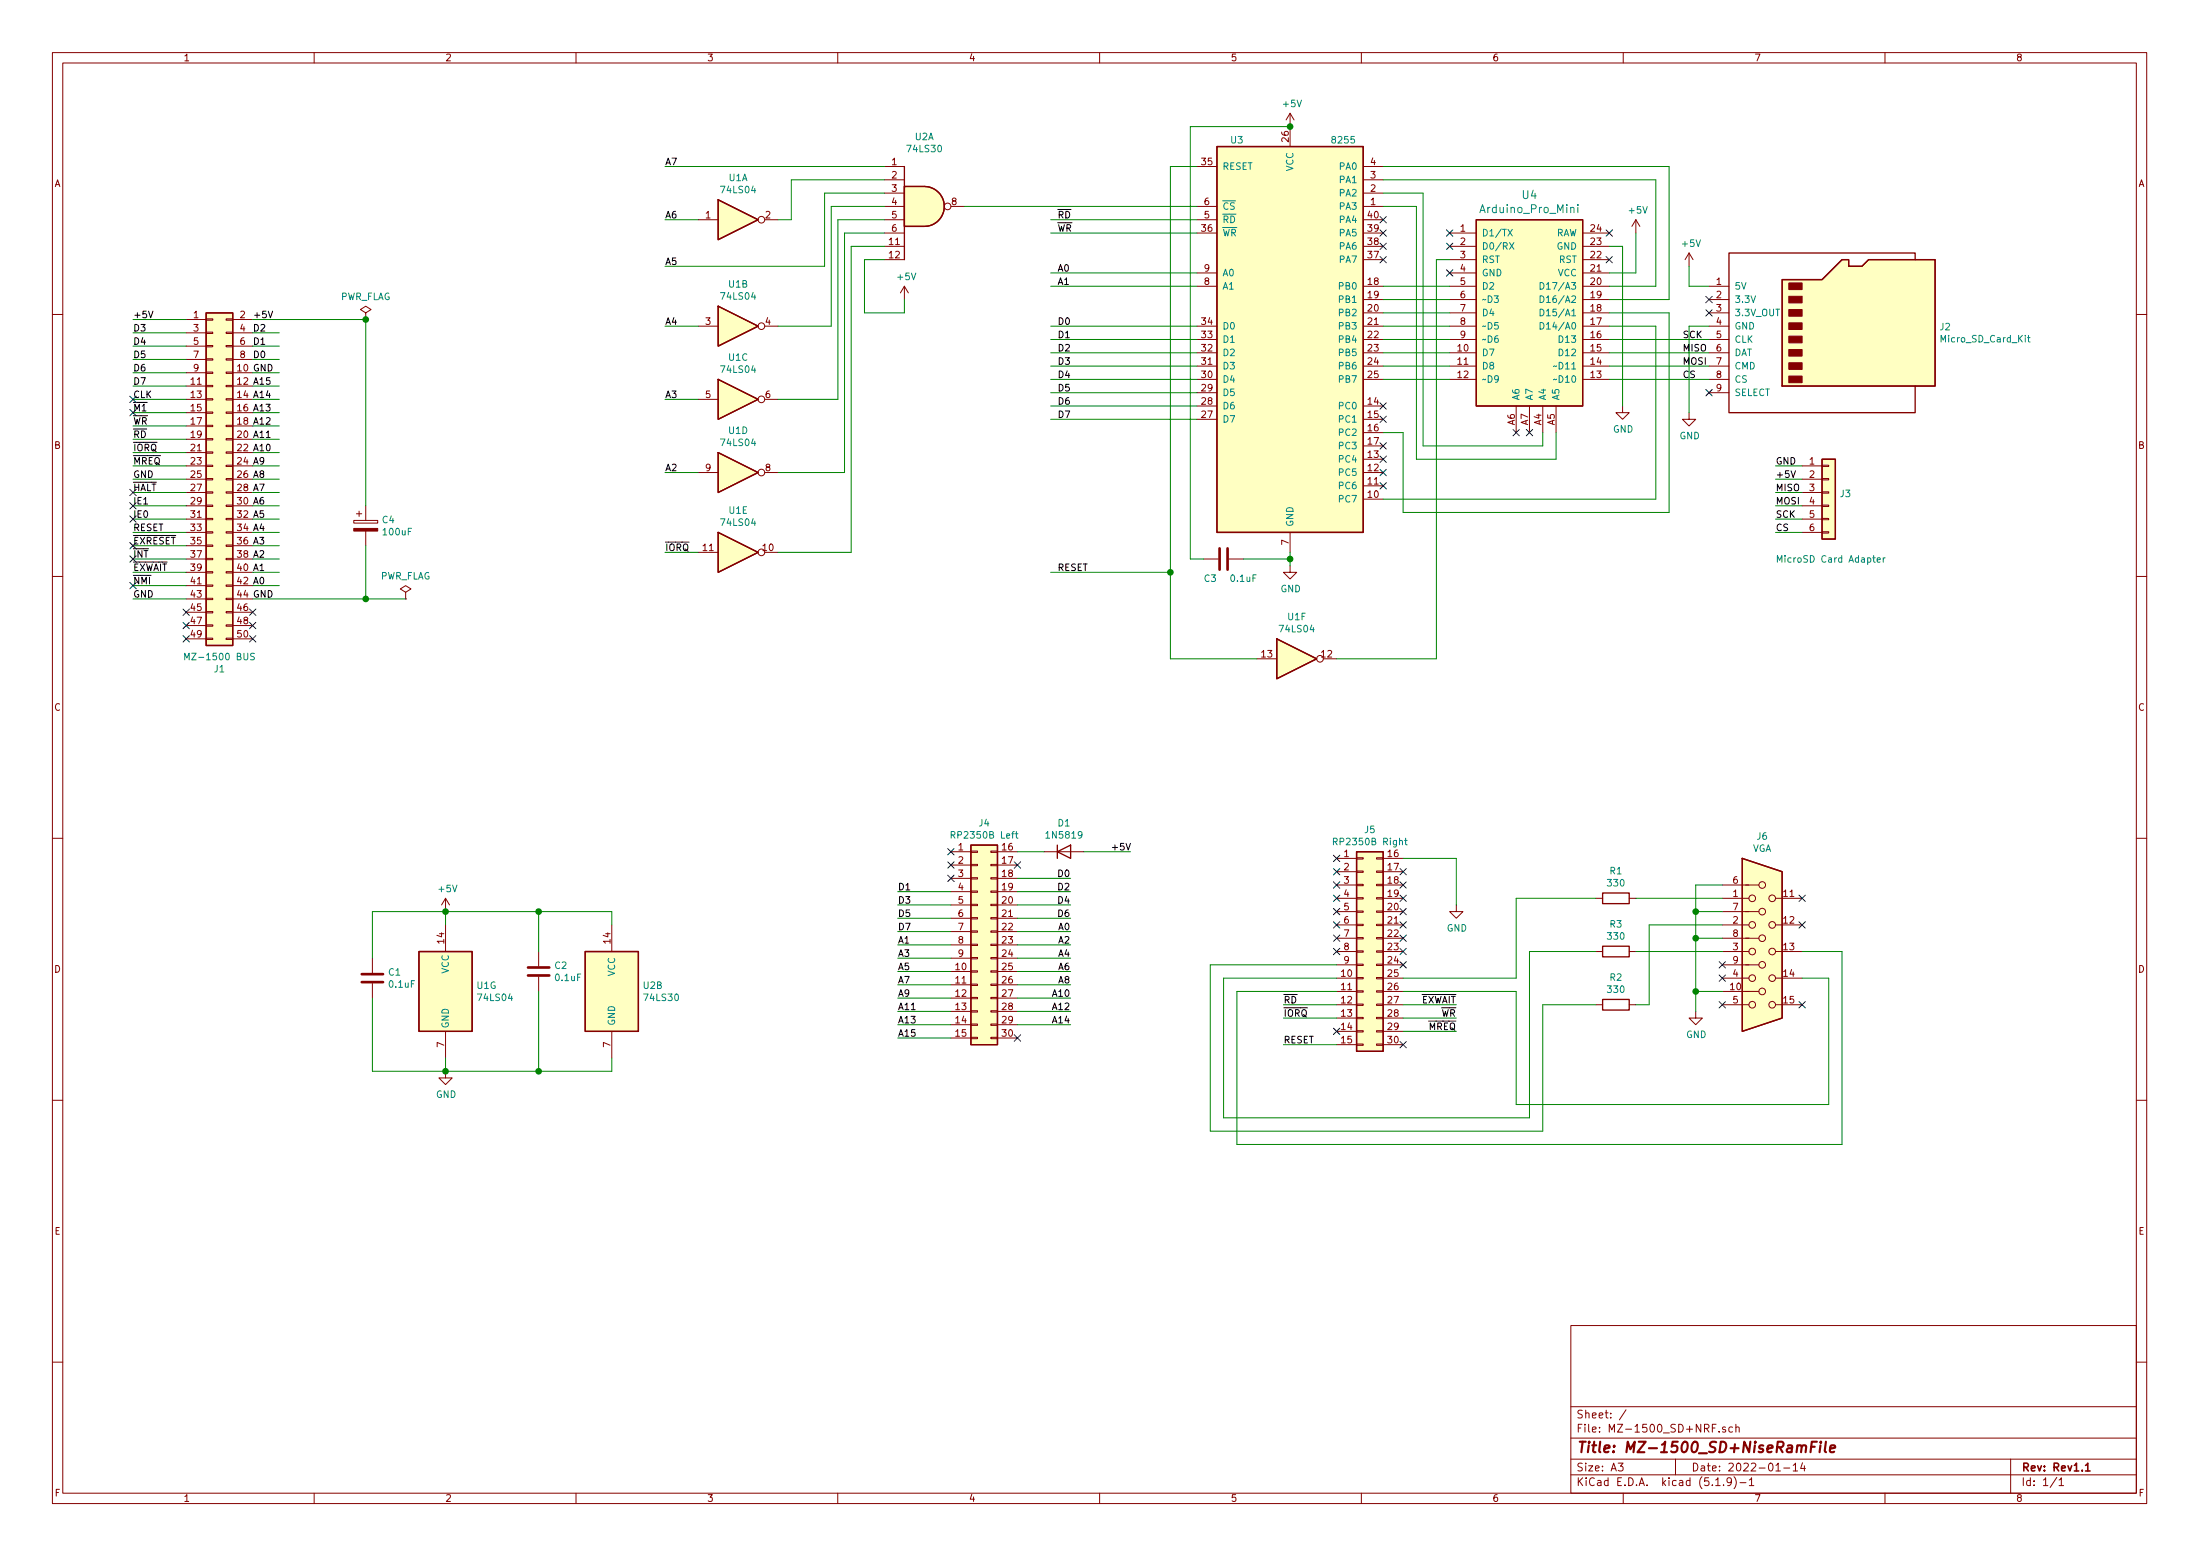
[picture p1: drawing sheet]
EESchema Schematic File Version 4
EELAYER 30 0
EELAYER END
$Descr A3 16535 11693
encoding utf-8
Sheet 1 1
Title "MZ-1500_SD+NiseRamFile"
Date "2022-01-14"
Rev "Rev1.1"
Comp ""
Comment1 ""
Comment2 ""
Comment3 ""
Comment4 ""
$EndDescr
Text Label 1000 4300 0    50   ~ 0
~EXWAIT
Text Label 1000 3100 0    50   ~ 0
~M1
Text Label 1000 3400 0    50   ~ 0
~IORQ
Text Label 1000 3200 0    50   ~ 0
~WR
Text Label 1000 4000 0    50   ~ 0
RESET
Text Label 1900 3500 0    50   ~ 0
A9
Text Label 1900 3300 0    50   ~ 0
A11
Text Label 1900 3700 0    50   ~ 0
A7
Text Label 1900 3200 0    50   ~ 0
A12
Text Label 1900 3000 0    50   ~ 0
A14
Text Label 1900 4300 0    50   ~ 0
A1
Text Label 1900 4100 0    50   ~ 0
A3
Text Label 1900 3900 0    50   ~ 0
A5
Text Label 1900 2600 0    50   ~ 0
D1
Text Label 1000 2500 0    50   ~ 0
D3
Text Label 1000 2700 0    50   ~ 0
D5
Text Label 1000 2900 0    50   ~ 0
D7
Text Label 1900 4500 0    50   ~ 0
GND
Text Label 1000 3500 0    50   ~ 0
~MREQ
Text Label 1900 3400 0    50   ~ 0
A10
Text Label 1900 3800 0    50   ~ 0
A6
Text Label 1900 3600 0    50   ~ 0
A8
Text Label 1900 3100 0    50   ~ 0
A13
Text Label 1900 4400 0    50   ~ 0
A0
Text Label 1900 4200 0    50   ~ 0
A2
Text Label 1900 4000 0    50   ~ 0
A4
Text Label 1900 2700 0    50   ~ 0
D0
Text Label 1900 2500 0    50   ~ 0
D2
Wire Wire Line
	1900 3500 2100 3500
Wire Wire Line
	1000 4000 1400 4000
Wire Wire Line
	1000 3200 1400 3200
Wire Wire Line
	1000 3400 1400 3400
Wire Wire Line
	1000 3100 1400 3100
Wire Wire Line
	1000 4300 1400 4300
Wire Wire Line
	1000 3700 1400 3700
Wire Wire Line
	1900 3200 2100 3200
Wire Wire Line
	1900 3000 2100 3000
Wire Wire Line
	1900 4300 2100 4300
Wire Wire Line
	1900 4100 2100 4100
Wire Wire Line
	1900 3900 2100 3900
Wire Wire Line
	1900 2600 2100 2600
Wire Wire Line
	1000 2500 1400 2500
Wire Wire Line
	1000 2700 1400 2700
Wire Wire Line
	1900 2500 2100 2500
Wire Wire Line
	1000 2900 1400 2900
Wire Wire Line
	1900 2700 2100 2700
Wire Wire Line
	1900 4200 2100 4200
Wire Wire Line
	1900 4000 2100 4000
Wire Wire Line
	1900 3400 2100 3400
Wire Wire Line
	1900 3800 2100 3800
Wire Wire Line
	1900 3600 2100 3600
Wire Wire Line
	1900 3100 2100 3100
Wire Wire Line
	1900 3700 2100 3700
Wire Wire Line
	1900 3300 2100 3300
Wire Wire Line
	1000 3500 1400 3500
Wire Wire Line
	2100 2800 1900 2800
Wire Wire Line
	1400 2400 1000 2400
Text Label 1900 2800 0    50   ~ 0
GND
Text Label 1000 2400 0    50   ~ 0
+5V
Text Label 1900 2400 0    50   ~ 0
+5V
Wire Wire Line
	1000 4200 1400 4200
Wire Wire Line
	1000 3300 1400 3300
Wire Wire Line
	1900 2900 2100 2900
Wire Wire Line
	1000 2600 1400 2600
Wire Wire Line
	1000 2800 1400 2800
Wire Wire Line
	1000 3000 1400 3000
Text Label 1000 4200 0    50   ~ 0
~INT
Text Label 1000 3300 0    50   ~ 0
~RD
Text Label 1900 2900 0    50   ~ 0
A15
Text Label 1000 2600 0    50   ~ 0
D4
Text Label 1000 2800 0    50   ~ 0
D6
Text Label 1000 3000 0    50   ~ 0
CLK
$Comp
L Connector_Generic:Conn_02x25_Odd_Even J1
U 1 1
P 1600 3600
F 0 "J1" H 1650 2175 50  0000 C CNN
F 1 "MZ-1500 BUS" H 1650 2266 50  0000 C CNN
F 2 "MZ-1500:BUS_50Pin" H 1600 3600 50  0001 C CNN
F 3 "~" H 1600 3600 50  0001 C CNN
	1    1600 3600
	1    0    0    -1  
$EndComp
Wire Wire Line
	8800 1250 9000 1250
$Comp
L Interface:8255 U?
U 1 1
P 9700 2550
AR Path="/636550FF/6690AC69" Ref="U?"  Part="1" 
AR Path="/6690AC69" Ref="U3"  Part="1" 
AR Path="/6687DD68/6690AC69" Ref="U?"  Part="1" 
F 0 "U3" H 9300 4050 50  0000 C CNN
F 1 "8255" H 10100 4050 50  0000 C CNN
F 2 "Package_DIP:DIP-40_W15.24mm_LongPads" H 9700 2850 50  0001 C CNN
F 3 "http://aturing.umcs.maine.edu/~meadow/courses/cos335/Intel8255A.pdf" H 9700 2850 50  0001 C CNN
	1    9700 2550
	1    0    0    -1  
$EndComp
Wire Wire Line
	7900 1750 9000 1750
Wire Wire Line
	7900 1650 9000 1650
$Comp
L Device:C C?
U 1 1
P 9200 4200
AR Path="/636550FF/6690AC71" Ref="C?"  Part="1" 
AR Path="/6690AC71" Ref="C3"  Part="1" 
AR Path="/6687DD68/6690AC71" Ref="C?"  Part="1" 
F 0 "C3" V 9050 4300 50  0000 C CNN
F 1 "0.1uF" V 9050 4050 50  0000 C CNN
F 2 "Capacitor_THT:C_Rect_L4.0mm_W2.5mm_P2.50mm" H 9238 4050 50  0001 C CNN
F 3 "~" H 9200 4200 50  0001 C CNN
	1    9200 4200
	0    -1   -1   0   
$EndComp
$Comp
L power:GND #PWR?
U 1 1
P 9700 4250
AR Path="/636550FF/6690AC77" Ref="#PWR?"  Part="1" 
AR Path="/6690AC77" Ref="#PWR06"  Part="1" 
AR Path="/6687DD68/6690AC77" Ref="#PWR?"  Part="1" 
F 0 "#PWR06" H 9700 4000 50  0001 C CNN
F 1 "GND" H 9705 4077 50  0000 C CNN
F 2 "" H 9700 4250 50  0001 C CNN
F 3 "" H 9700 4250 50  0001 C CNN
	1    9700 4250
	1    0    0    -1  
$EndComp
Wire Wire Line
	9350 4200 9700 4200
Wire Wire Line
	9700 4200 9700 4250
Wire Wire Line
	9700 4150 9700 4200
Connection ~ 9700 4200
Wire Wire Line
	9050 4200 8950 4200
Wire Wire Line
	8950 4200 8950 950 
Wire Wire Line
	8950 950  9700 950 
$Comp
L power:+5V #PWR?
U 1 1
P 9700 950
AR Path="/636550FF/6690AC84" Ref="#PWR?"  Part="1" 
AR Path="/6690AC84" Ref="#PWR05"  Part="1" 
AR Path="/6687DD68/6690AC84" Ref="#PWR?"  Part="1" 
F 0 "#PWR05" H 9700 800 50  0001 C CNN
F 1 "+5V" H 9715 1123 50  0000 C CNN
F 2 "" H 9700 950 50  0001 C CNN
F 3 "" H 9700 950 50  0001 C CNN
	1    9700 950 
	1    0    0    -1  
$EndComp
Connection ~ 9700 950 
Wire Wire Line
	10400 2850 10900 2850
Wire Wire Line
	10400 2750 10900 2750
Wire Wire Line
	10400 2350 10900 2350
Wire Wire Line
	10400 2250 10900 2250
Wire Wire Line
	10400 2150 10900 2150
Wire Wire Line
	10400 3750 12450 3750
Wire Wire Line
	12450 3750 12450 2450
Wire Wire Line
	12450 2450 12100 2450
Wire Wire Line
	10400 3250 10550 3250
Wire Wire Line
	10550 3250 10550 3850
Wire Wire Line
	10550 3850 12550 3850
Wire Wire Line
	12550 3850 12550 2350
Wire Wire Line
	12550 2350 12100 2350
Wire Wire Line
	10400 1250 12550 1250
Wire Wire Line
	12550 1250 12550 2250
Wire Wire Line
	12550 2250 12100 2250
Wire Wire Line
	10400 1350 12450 1350
Wire Wire Line
	12450 1350 12450 2150
Wire Wire Line
	12450 2150 12100 2150
Wire Wire Line
	10400 1450 10700 1450
Wire Wire Line
	10700 1450 10700 3350
Wire Wire Line
	10700 3350 11600 3350
Wire Wire Line
	11600 3350 11600 3250
Wire Wire Line
	10400 1550 10650 1550
Wire Wire Line
	10650 1550 10650 3450
Wire Wire Line
	10650 3450 11700 3450
Wire Wire Line
	11700 3450 11700 3250
$Comp
L power:GND #PWR?
U 1 1
P 12200 3050
AR Path="/636550FF/6690ACA6" Ref="#PWR?"  Part="1" 
AR Path="/6690ACA6" Ref="#PWR08"  Part="1" 
AR Path="/6687DD68/6690ACA6" Ref="#PWR?"  Part="1" 
F 0 "#PWR08" H 12200 2800 50  0001 C CNN
F 1 "GND" H 12205 2877 50  0000 C CNN
F 2 "" H 12200 3050 50  0001 C CNN
F 3 "" H 12200 3050 50  0001 C CNN
	1    12200 3050
	1    0    0    -1  
$EndComp
Wire Wire Line
	12100 1850 12200 1850
Wire Wire Line
	12200 1850 12200 3050
$Comp
L power:+5V #PWR?
U 1 1
P 12300 1750
AR Path="/636550FF/6690ACAE" Ref="#PWR?"  Part="1" 
AR Path="/6690ACAE" Ref="#PWR09"  Part="1" 
AR Path="/6687DD68/6690ACAE" Ref="#PWR?"  Part="1" 
F 0 "#PWR09" H 12300 1600 50  0001 C CNN
F 1 "+5V" H 12315 1923 50  0000 C CNN
F 2 "" H 12300 1750 50  0001 C CNN
F 3 "" H 12300 1750 50  0001 C CNN
	1    12300 1750
	1    0    0    -1  
$EndComp
NoConn ~ 10400 1650
NoConn ~ 10400 1750
NoConn ~ 10400 1850
NoConn ~ 10400 1950
NoConn ~ 10400 3050
NoConn ~ 10400 3150
NoConn ~ 10400 3350
NoConn ~ 10400 3450
NoConn ~ 10400 3550
NoConn ~ 10400 3650
Wire Wire Line
	12100 2550 12850 2550
Wire Wire Line
	12100 2650 12850 2650
Wire Wire Line
	12100 2750 12850 2750
Wire Wire Line
	12100 2850 12850 2850
NoConn ~ 12850 2250
NoConn ~ 12850 2350
NoConn ~ 12850 2950
$Comp
L power:+5V #PWR?
U 1 1
P 12700 2000
AR Path="/636550FF/6690ACC5" Ref="#PWR?"  Part="1" 
AR Path="/6690ACC5" Ref="#PWR010"  Part="1" 
AR Path="/6687DD68/6690ACC5" Ref="#PWR?"  Part="1" 
F 0 "#PWR010" H 12700 1850 50  0001 C CNN
F 1 "+5V" H 12715 2173 50  0000 C CNN
F 2 "" H 12700 2000 50  0001 C CNN
F 3 "" H 12700 2000 50  0001 C CNN
	1    12700 2000
	1    0    0    -1  
$EndComp
Wire Wire Line
	12700 2000 12700 2150
Wire Wire Line
	12700 2150 12850 2150
$Comp
L power:GND #PWR?
U 1 1
P 12700 3100
AR Path="/636550FF/6690ACCD" Ref="#PWR?"  Part="1" 
AR Path="/6690ACCD" Ref="#PWR011"  Part="1" 
AR Path="/6687DD68/6690ACCD" Ref="#PWR?"  Part="1" 
F 0 "#PWR011" H 12700 2850 50  0001 C CNN
F 1 "GND" H 12705 2927 50  0000 C CNN
F 2 "" H 12700 3100 50  0001 C CNN
F 3 "" H 12700 3100 50  0001 C CNN
	1    12700 3100
	1    0    0    -1  
$EndComp
Wire Wire Line
	12850 2450 12700 2450
Wire Wire Line
	12700 2450 12700 3100
NoConn ~ 12100 1750
NoConn ~ 12100 1950
NoConn ~ 11500 3250
NoConn ~ 11400 3250
NoConn ~ 10900 2050
NoConn ~ 10900 1850
NoConn ~ 10900 1750
Wire Wire Line
	12100 2050 12300 2050
Wire Wire Line
	12300 2050 12300 1750
Wire Wire Line
	10800 1950 10900 1950
Text Label 12650 2550 0    50   ~ 0
SCK
Text Label 12650 2650 0    50   ~ 0
MISO
Text Label 12650 2750 0    50   ~ 0
MOSI
Text Label 12650 2850 0    50   ~ 0
CS
$Comp
L Connector_Generic:Conn_01x06 J?
U 1 1
P 13750 3700
AR Path="/636550FF/6690AD5A" Ref="J?"  Part="1" 
AR Path="/6690AD5A" Ref="J3"  Part="1" 
AR Path="/6687DD68/6690AD5A" Ref="J?"  Part="1" 
F 0 "J3" H 13830 3692 50  0000 L CNN
F 1 "MicroSD Card Adapter" H 13350 3200 50  0000 L CNN
F 2 "Connector_PinSocket_2.54mm:PinSocket_1x06_P2.54mm_Vertical" H 13750 3700 50  0001 C CNN
F 3 "~" H 13750 3700 50  0001 C CNN
	1    13750 3700
	1    0    0    -1  
$EndComp
Wire Wire Line
	13550 3500 13350 3500
Wire Wire Line
	13550 3600 13350 3600
Wire Wire Line
	13550 3700 13350 3700
Wire Wire Line
	13550 3800 13350 3800
Wire Wire Line
	13550 3900 13350 3900
Wire Wire Line
	13550 4000 13350 4000
Text Label 13350 3500 0    50   ~ 0
GND
Text Label 13350 3600 0    50   ~ 0
+5V
Text Label 13350 3700 0    50   ~ 0
MISO
Text Label 13350 3800 0    50   ~ 0
MOSI
Text Label 13350 3900 0    50   ~ 0
SCK
Text Label 13350 4000 0    50   ~ 0
CS
$Comp
L 74xx:74LS30 U?
U 1 1
P 6950 1550
AR Path="/636550FF/6690AD72" Ref="U?"  Part="1" 
AR Path="/6690AD72" Ref="U2"  Part="1" 
AR Path="/6687DD68/6690AD72" Ref="U?"  Part="1" 
F 0 "U2" H 6950 2075 50  0000 C CNN
F 1 "74LS30" H 6950 1984 50  0000 C CNN
F 2 "Package_DIP:DIP-14_W7.62mm_LongPads" H 6950 1550 50  0001 C CNN
F 3 "http://www.ti.com/lit/gpn/sn74LS30" H 6950 1550 50  0001 C CNN
	1    6950 1550
	1    0    0    -1  
$EndComp
Wire Wire Line
	5000 4150 5250 4150
Text Label 5000 4150 0    50   ~ 0
~IORQ
$Comp
L 74xx:74LS04 U?
U 2 1
P 5550 2450
AR Path="/636550FF/6690ADD8" Ref="U?"  Part="2" 
AR Path="/6690ADD8" Ref="U1"  Part="2" 
AR Path="/6687DD68/6690ADD8" Ref="U?"  Part="2" 
F 0 "U1" H 5550 2767 50  0000 C CNN
F 1 "74LS04" H 5550 2676 50  0000 C CNN
F 2 "Package_DIP:DIP-14_W7.62mm_LongPads" H 5550 2450 50  0001 C CNN
F 3 "http://www.ti.com/lit/gpn/sn74LS04" H 5550 2450 50  0001 C CNN
	2    5550 2450
	1    0    0    -1  
$EndComp
$Comp
L 74xx:74LS04 U?
U 3 1
P 5550 3000
AR Path="/636550FF/6690ADDE" Ref="U?"  Part="3" 
AR Path="/6690ADDE" Ref="U1"  Part="3" 
AR Path="/6687DD68/6690ADDE" Ref="U?"  Part="3" 
F 0 "U1" H 5550 3317 50  0000 C CNN
F 1 "74LS04" H 5550 3226 50  0000 C CNN
F 2 "Package_DIP:DIP-14_W7.62mm_LongPads" H 5550 3000 50  0001 C CNN
F 3 "http://www.ti.com/lit/gpn/sn74LS04" H 5550 3000 50  0001 C CNN
	3    5550 3000
	1    0    0    -1  
$EndComp
Wire Wire Line
	10800 4950 10800 1950
Wire Wire Line
	6200 2000 6200 1450
Wire Wire Line
	6200 1450 6650 1450
Wire Wire Line
	6650 1550 6250 1550
Wire Wire Line
	6650 1650 6300 1650
Wire Wire Line
	6650 1750 6350 1750
Wire Wire Line
	6350 1750 6350 3550
Wire Wire Line
	6650 1850 6400 1850
Wire Wire Line
	5000 1650 5250 1650
Wire Wire Line
	5000 2450 5250 2450
Wire Wire Line
	5000 3000 5250 3000
Text Label 5000 1250 0    50   ~ 0
A7
Text Label 5000 1650 0    50   ~ 0
A6
Text Label 5000 2000 0    50   ~ 0
A5
Text Label 5000 2450 0    50   ~ 0
A4
Text Label 5000 3000 0    50   ~ 0
A3
Wire Wire Line
	10400 2650 10900 2650
Wire Wire Line
	10400 2550 10900 2550
Wire Wire Line
	10400 2450 10900 2450
Text Label 7950 3150 0    50   ~ 0
D7
Text Label 7950 3050 0    50   ~ 0
D6
Text Label 7950 2950 0    50   ~ 0
D5
Text Label 7950 2850 0    50   ~ 0
D4
Text Label 7950 2750 0    50   ~ 0
D3
Wire Wire Line
	7900 2750 9000 2750
Wire Wire Line
	7900 2850 9000 2850
Wire Wire Line
	7900 2950 9000 2950
Wire Wire Line
	7900 3050 9000 3050
Wire Wire Line
	7900 3150 9000 3150
Text Label 7950 2650 0    50   ~ 0
D2
Text Label 7950 2550 0    50   ~ 0
D1
Text Label 7950 2450 0    50   ~ 0
D0
Wire Wire Line
	7900 2650 9000 2650
Wire Wire Line
	7900 2550 9000 2550
Wire Wire Line
	7900 2450 9000 2450
Text Label 7950 2050 0    50   ~ 0
A0
Text Label 7950 2150 0    50   ~ 0
A1
Text Label 7950 1750 0    50   ~ 0
~WR
Text Label 7950 1650 0    50   ~ 0
~RD
Wire Wire Line
	7900 2050 9000 2050
Wire Wire Line
	7900 2150 9000 2150
Wire Wire Line
	7250 1550 9000 1550
$Comp
L 74xx:74LS04 U1
U 7 1
P 3350 7450
F 0 "U1" H 3580 7496 50  0000 L CNN
F 1 "74LS04" H 3580 7405 50  0000 L CNN
F 2 "Package_DIP:DIP-14_W7.62mm_LongPads" H 3350 7450 50  0001 C CNN
F 3 "http://www.ti.com/lit/gpn/sn74LS04" H 3350 7450 50  0001 C CNN
	7    3350 7450
	1    0    0    -1  
$EndComp
$Comp
L 74xx:74LS30 U2
U 2 1
P 4600 7450
F 0 "U2" H 4830 7496 50  0000 L CNN
F 1 "74LS30" H 4830 7405 50  0000 L CNN
F 2 "Package_DIP:DIP-14_W7.62mm_LongPads" H 4600 7450 50  0001 C CNN
F 3 "http://www.ti.com/lit/gpn/sn74LS30" H 4600 7450 50  0001 C CNN
	2    4600 7450
	1    0    0    -1  
$EndComp
Wire Wire Line
	3350 6950 3350 6850
Wire Wire Line
	3350 6850 4050 6850
Wire Wire Line
	4600 6850 4600 6950
Wire Wire Line
	3350 7950 3350 8050
Wire Wire Line
	3350 8050 4050 8050
Wire Wire Line
	4600 8050 4600 7950
$Comp
L power:GND #PWR?
U 1 1
P 3350 8050
AR Path="/6274F952/6690AE5D" Ref="#PWR?"  Part="1" 
AR Path="/6690AE5D" Ref="#PWR02"  Part="1" 
AR Path="/636550FF/6690AE5D" Ref="#PWR?"  Part="1" 
AR Path="/6687DD68/6690AE5D" Ref="#PWR?"  Part="1" 
F 0 "#PWR02" H 3350 7800 50  0001 C CNN
F 1 "GND" H 3355 7877 50  0000 C CNN
F 2 "" H 3350 8050 50  0001 C CNN
F 3 "" H 3350 8050 50  0001 C CNN
	1    3350 8050
	1    0    0    -1  
$EndComp
$Comp
L power:+5V #PWR?
U 1 1
P 3350 6850
AR Path="/6274F952/6690AE63" Ref="#PWR?"  Part="1" 
AR Path="/6690AE63" Ref="#PWR01"  Part="1" 
AR Path="/636550FF/6690AE63" Ref="#PWR?"  Part="1" 
AR Path="/6687DD68/6690AE63" Ref="#PWR?"  Part="1" 
F 0 "#PWR01" H 3350 6700 50  0001 C CNN
F 1 "+5V" H 3365 7023 50  0000 C CNN
F 2 "" H 3350 6850 50  0001 C CNN
F 3 "" H 3350 6850 50  0001 C CNN
	1    3350 6850
	1    0    0    -1  
$EndComp
Connection ~ 3350 6850
$Comp
L Device:C C?
U 1 1
P 2800 7350
AR Path="/6274F952/6690AE6A" Ref="C?"  Part="1" 
AR Path="/6690AE6A" Ref="C1"  Part="1" 
AR Path="/636550FF/6690AE6A" Ref="C?"  Part="1" 
AR Path="/6687DD68/6690AE6A" Ref="C?"  Part="1" 
F 0 "C1" H 2915 7396 50  0000 L CNN
F 1 "0.1uF" H 2915 7305 50  0000 L CNN
F 2 "Capacitor_THT:C_Rect_L4.0mm_W2.5mm_P2.50mm" H 2838 7200 50  0001 C CNN
F 3 "~" H 2800 7350 50  0001 C CNN
	1    2800 7350
	1    0    0    -1  
$EndComp
Connection ~ 3350 8050
$Comp
L Device:C C?
U 1 1
P 4050 7300
AR Path="/6274F952/6690AE7D" Ref="C?"  Part="1" 
AR Path="/6690AE7D" Ref="C2"  Part="1" 
AR Path="/636550FF/6690AE7D" Ref="C?"  Part="1" 
AR Path="/6687DD68/6690AE7D" Ref="C?"  Part="1" 
F 0 "C2" H 4165 7346 50  0000 L CNN
F 1 "0.1uF" H 4165 7255 50  0000 L CNN
F 2 "Capacitor_THT:C_Rect_L4.0mm_W2.5mm_P2.50mm" H 4088 7150 50  0001 C CNN
F 3 "~" H 4050 7300 50  0001 C CNN
	1    4050 7300
	1    0    0    -1  
$EndComp
Wire Wire Line
	2800 7200 2800 6850
Wire Wire Line
	2800 6850 3350 6850
Wire Wire Line
	2800 8050 3350 8050
Wire Wire Line
	2800 7500 2800 8050
Wire Wire Line
	4050 7450 4050 8050
Wire Wire Line
	4050 8050 4600 8050
Wire Wire Line
	4050 7150 4050 6850
Wire Wire Line
	4050 6850 4600 6850
Wire Wire Line
	5250 3550 5000 3550
Text Label 5000 3550 0    50   ~ 0
A2
Wire Wire Line
	5000 1250 6650 1250
Wire Wire Line
	5000 2000 6200 2000
Wire Wire Line
	5850 1650 5950 1650
Wire Wire Line
	5950 1650 5950 1350
Wire Wire Line
	5950 1350 6650 1350
Wire Wire Line
	6250 1550 6250 2450
Wire Wire Line
	6250 2450 5850 2450
Wire Wire Line
	6300 1650 6300 3000
Wire Wire Line
	6300 3000 5850 3000
$Comp
L power:+5V #PWR?
U 1 1
P 6800 2250
AR Path="/636550FF/6690AED7" Ref="#PWR?"  Part="1" 
AR Path="/6690AED7" Ref="#PWR04"  Part="1" 
AR Path="/6687DD68/6690AED7" Ref="#PWR?"  Part="1" 
F 0 "#PWR04" H 6800 2100 50  0001 C CNN
F 1 "+5V" H 6815 2423 50  0000 C CNN
F 2 "" H 6800 2250 50  0001 C CNN
F 3 "" H 6800 2250 50  0001 C CNN
	1    6800 2250
	1    0    0    -1  
$EndComp
Wire Wire Line
	6500 1950 6500 2350
Wire Wire Line
	6500 2350 6800 2350
Wire Wire Line
	6800 2350 6800 2250
Wire Wire Line
	6500 1950 6650 1950
Wire Wire Line
	1900 4400 2100 4400
Text Label 1000 3600 0    50   ~ 0
GND
Wire Wire Line
	1000 3600 1400 3600
Text Label 1000 3700 0    50   ~ 0
~HALT
Wire Wire Line
	1000 3800 1400 3800
Text Label 1000 3800 0    50   ~ 0
IE1
Wire Wire Line
	1000 3900 1400 3900
Text Label 1000 3900 0    50   ~ 0
IE0
Text Label 1000 4100 0    50   ~ 0
~EXRESET
Wire Wire Line
	1000 4100 1400 4100
Text Label 1000 4400 0    50   ~ 0
~NMI
Wire Wire Line
	1000 4400 1400 4400
Text Label 1000 4500 0    50   ~ 0
GND
Wire Wire Line
	1000 4500 1400 4500
Wire Wire Line
	10050 4950 10800 4950
Wire Wire Line
	8800 4950 9450 4950
Connection ~ 8800 4300
Wire Wire Line
	8800 4300 8800 4950
Wire Wire Line
	8800 4300 8800 1250
Text Label 7950 4300 0    50   ~ 0
RESET
Wire Wire Line
	7900 4300 8800 4300
NoConn ~ 1400 4600
NoConn ~ 1400 4700
NoConn ~ 1400 4800
NoConn ~ 1900 4600
NoConn ~ 1900 4700
NoConn ~ 1900 4800
NoConn ~ 1000 3700
NoConn ~ 1000 3800
NoConn ~ 1000 3900
NoConn ~ 1000 4100
NoConn ~ 1000 4200
NoConn ~ 1000 4400
NoConn ~ 1000 3000
NoConn ~ 1000 3100
Wire Wire Line
	2750 2400 2750 3800
Wire Wire Line
	1900 2400 2750 2400
Wire Wire Line
	2750 4500 2750 4100
Wire Wire Line
	1900 4500 2750 4500
$Comp
L power:PWR_FLAG #FLG01
U 1 1
P 2750 2400
F 0 "#FLG01" H 2750 2475 50  0001 C CNN
F 1 "PWR_FLAG" H 2750 2573 50  0000 C CNN
F 2 "" H 2750 2400 50  0001 C CNN
F 3 "~" H 2750 2400 50  0001 C CNN
	1    2750 2400
	1    0    0    -1  
$EndComp
Connection ~ 2750 2400
$Comp
L power:PWR_FLAG #FLG02
U 1 1
P 3050 4500
F 0 "#FLG02" H 3050 4575 50  0001 C CNN
F 1 "PWR_FLAG" H 3050 4673 50  0000 C CNN
F 2 "" H 3050 4500 50  0001 C CNN
F 3 "~" H 3050 4500 50  0001 C CNN
	1    3050 4500
	1    0    0    -1  
$EndComp
Wire Wire Line
	2750 4500 3050 4500
Connection ~ 2750 4500
$Comp
L Arduino:Arduino_Pro_Mini U4
U 1 1
P 11500 2350
F 0 "U4" H 11500 3239 60  0000 C CNN
F 1 "Arduino_Pro_Mini" H 11500 3133 60  0000 C CNN
F 2 "MZ-1500:Arduino_Pro_Mini" H 12300 1600 60  0001 C CNN
F 3 "https://www.sparkfun.com/products/11113" H 11700 1150 60  0001 C CNN
	1    11500 2350
	1    0    0    -1  
$EndComp
$Comp
L Memory_RAM2:Micro_SD_Card_Kit J2
U 1 1
P 13750 2450
F 0 "J2" H 14580 2446 50  0000 L CNN
F 1 "Micro_SD_Card_Kit" H 14580 2355 50  0000 L CNN
F 2 "MZ-1500:AE-microSD-LLCNV" H 14900 2750 50  0001 C CNN
F 3 "http://katalog.we-online.de/em/datasheet/693072010801.pdf" H 13750 2450 50  0001 C CNN
	1    13750 2450
	1    0    0    -1  
$EndComp
$Comp
L Device:CP C4
U 1 1
P 2750 3950
F 0 "C4" H 2868 3996 50  0000 L CNN
F 1 "100uF" H 2868 3905 50  0000 L CNN
F 2 "Capacitor_THT:CP_Radial_D5.0mm_P2.50mm" H 2788 3800 50  0001 C CNN
F 3 "~" H 2750 3950 50  0001 C CNN
	1    2750 3950
	1    0    0    -1  
$EndComp
$Comp
L 74xx:74LS04 U1
U 1 1
P 5550 1650
F 0 "U1" H 5550 1967 50  0000 C CNN
F 1 "74LS04" H 5550 1876 50  0000 C CNN
F 2 "Package_DIP:DIP-14_W7.62mm_LongPads" H 5550 1650 50  0001 C CNN
F 3 "http://www.ti.com/lit/gpn/sn74LS04" H 5550 1650 50  0001 C CNN
	1    5550 1650
	1    0    0    -1  
$EndComp
$Comp
L 74xx:74LS04 U1
U 6 1
P 9750 4950
F 0 "U1" H 9750 5267 50  0000 C CNN
F 1 "74LS04" H 9750 5176 50  0000 C CNN
F 2 "Package_DIP:DIP-14_W7.62mm_LongPads" H 9750 4950 50  0001 C CNN
F 3 "http://www.ti.com/lit/gpn/sn74LS04" H 9750 4950 50  0001 C CNN
	6    9750 4950
	1    0    0    -1  
$EndComp
Wire Wire Line
	5850 3550 6350 3550
Wire Wire Line
	6400 1850 6400 4150
Wire Wire Line
	5850 4150 6400 4150
$Comp
L Connector_Generic:Conn_02x15_Top_Bottom J?
U 1 1
P 10250 7150
AR Path="/69A38FBD/69A469BA" Ref="J?"  Part="1" 
AR Path="/69A469BA" Ref="J5"  Part="1" 
F 0 "J5" H 10300 8067 50  0000 C CNN
F 1 "RP2350B Right" H 10300 7976 50  0000 C CNN
F 2 "MZ-1500:PinHeader_2x15_P2.54mm_Vertical" H 10250 7150 50  0001 C CNN
F 3 "~" H 10250 7150 50  0001 C CNN
	1    10250 7150
	1    0    0    -1  
$EndComp
$Comp
L Device:R R?
U 1 1
P 12150 6750
AR Path="/69A38FBD/69A469C0" Ref="R?"  Part="1" 
AR Path="/69A469C0" Ref="R1"  Part="1" 
F 0 "R1" V 11943 6750 50  0000 C CNN
F 1 "330" V 12034 6750 50  0000 C CNN
F 2 "Resistor_THT:R_Axial_DIN0207_L6.3mm_D2.5mm_P7.62mm_Horizontal" V 12080 6750 50  0001 C CNN
F 3 "~" H 12150 6750 50  0001 C CNN
	1    12150 6750
	0    1    1    0   
$EndComp
$Comp
L Device:R R?
U 1 1
P 12150 7150
AR Path="/69A38FBD/69A469C6" Ref="R?"  Part="1" 
AR Path="/69A469C6" Ref="R3"  Part="1" 
F 0 "R3" V 11943 7150 50  0000 C CNN
F 1 "330" V 12034 7150 50  0000 C CNN
F 2 "Resistor_THT:R_Axial_DIN0207_L6.3mm_D2.5mm_P7.62mm_Horizontal" V 12080 7150 50  0001 C CNN
F 3 "~" H 12150 7150 50  0001 C CNN
	1    12150 7150
	0    1    1    0   
$EndComp
$Comp
L Device:R R?
U 1 1
P 12150 7550
AR Path="/69A38FBD/69A469CC" Ref="R?"  Part="1" 
AR Path="/69A469CC" Ref="R2"  Part="1" 
F 0 "R2" V 11943 7550 50  0000 C CNN
F 1 "330" V 12034 7550 50  0000 C CNN
F 2 "Resistor_THT:R_Axial_DIN0207_L6.3mm_D2.5mm_P7.62mm_Horizontal" V 12080 7550 50  0001 C CNN
F 3 "~" H 12150 7550 50  0001 C CNN
	1    12150 7550
	0    1    1    0   
$EndComp
$Comp
L Connector:DB15_Female_HighDensity J?
U 1 1
P 13250 7150
AR Path="/69A38FBD/69A469D2" Ref="J?"  Part="1" 
AR Path="/69A469D2" Ref="J6"  Part="1" 
F 0 "J6" H 13250 8017 50  0000 C CNN
F 1 "VGA" H 13250 7926 50  0000 C CNN
F 2 "Connector_Dsub:DSUB-15-HD_Female_Horizontal_P2.29x1.98mm_EdgePinOffset3.03mm_Housed_MountingHolesOffset4.94mm" H 12300 7550 50  0001 C CNN
F 3 " ~" H 12300 7550 50  0001 C CNN
	1    13250 7150
	1    0    0    -1  
$EndComp
Wire Wire Line
	8500 6400 8150 6400
Text Label 8350 6400 0    50   ~ 0
+5V
Text Label 6750 6800 0    50   ~ 0
D3
Text Label 6750 6900 0    50   ~ 0
D5
Text Label 6750 7000 0    50   ~ 0
D7
Wire Wire Line
	6750 6800 7150 6800
Wire Wire Line
	6750 6900 7150 6900
Wire Wire Line
	6750 7000 7150 7000
Wire Wire Line
	8050 6800 7650 6800
Wire Wire Line
	8050 6900 7650 6900
Text Label 8050 6800 2    50   ~ 0
D4
Text Label 8050 6900 2    50   ~ 0
D6
Text Label 6750 6700 0    50   ~ 0
D1
Text Label 8050 6600 2    50   ~ 0
D0
Text Label 8050 6700 2    50   ~ 0
D2
Wire Wire Line
	7650 6700 8050 6700
Wire Wire Line
	7650 6600 8050 6600
Wire Wire Line
	6750 6700 7150 6700
Text Label 6750 7500 0    50   ~ 0
A9
Text Label 6750 7600 0    50   ~ 0
A11
Text Label 6750 7400 0    50   ~ 0
A7
Text Label 8050 7600 2    50   ~ 0
A12
Text Label 8050 7700 2    50   ~ 0
A14
Text Label 6750 7100 0    50   ~ 0
A1
Text Label 6750 7200 0    50   ~ 0
A3
Text Label 6750 7300 0    50   ~ 0
A5
Text Label 8050 7500 2    50   ~ 0
A10
Text Label 8050 7300 2    50   ~ 0
A6
Text Label 8050 7400 2    50   ~ 0
A8
Text Label 6750 7700 0    50   ~ 0
A13
Text Label 8050 7000 2    50   ~ 0
A0
Text Label 8050 7100 2    50   ~ 0
A2
Text Label 8050 7200 2    50   ~ 0
A4
Text Label 6750 7800 0    50   ~ 0
A15
Wire Wire Line
	7650 7000 8050 7000
Wire Wire Line
	7650 7100 8050 7100
Wire Wire Line
	7650 7200 8050 7200
Wire Wire Line
	7650 7300 8050 7300
Wire Wire Line
	7650 7400 8050 7400
Wire Wire Line
	7650 7500 8050 7500
Wire Wire Line
	7650 7600 8050 7600
Wire Wire Line
	7650 7700 8050 7700
Wire Wire Line
	6750 7100 7150 7100
Wire Wire Line
	6750 7200 7150 7200
Wire Wire Line
	6750 7300 7150 7300
Wire Wire Line
	6750 7400 7150 7400
Wire Wire Line
	6750 7500 7150 7500
Wire Wire Line
	6750 7600 7150 7600
Wire Wire Line
	6750 7700 7150 7700
Wire Wire Line
	6750 7800 7150 7800
NoConn ~ 7650 7800
NoConn ~ 7150 6500
NoConn ~ 7150 6600
NoConn ~ 7650 6500
NoConn ~ 10050 6450
NoConn ~ 10050 6550
NoConn ~ 10050 6650
NoConn ~ 10050 6750
NoConn ~ 10050 6850
NoConn ~ 10050 6950
NoConn ~ 10050 7050
NoConn ~ 10050 7150
NoConn ~ 10050 7750
NoConn ~ 10550 6550
NoConn ~ 10550 6650
NoConn ~ 10550 6750
NoConn ~ 10550 6850
NoConn ~ 10550 6950
NoConn ~ 10550 7050
NoConn ~ 10550 7150
NoConn ~ 10550 7250
NoConn ~ 10550 7850
Wire Wire Line
	9650 7550 10050 7550
Text Label 9650 7550 0    50   ~ 0
~RD
Text Label 9650 7650 0    50   ~ 0
~IORQ
Wire Wire Line
	9650 7650 10050 7650
Text Label 9650 7850 0    50   ~ 0
RESET
Wire Wire Line
	9650 7850 10050 7850
Text Label 10950 7550 2    50   ~ 0
~EXWAIT
Wire Wire Line
	10950 7550 10550 7550
Text Label 10950 7650 2    50   ~ 0
~WR
Wire Wire Line
	10950 7650 10550 7650
Text Label 10950 7750 2    50   ~ 0
~MREQ
Wire Wire Line
	10950 7750 10550 7750
Wire Wire Line
	10550 7350 11400 7350
Wire Wire Line
	11400 7350 11400 6750
Wire Wire Line
	11400 6750 12000 6750
Wire Wire Line
	12300 6750 12950 6750
Wire Wire Line
	12300 7150 12950 7150
Wire Wire Line
	12000 7150 11500 7150
Wire Wire Line
	11500 7150 11500 8400
Wire Wire Line
	11500 8400 9200 8400
Wire Wire Line
	9200 8400 9200 7350
Wire Wire Line
	9200 7350 10050 7350
Wire Wire Line
	12300 7550 12400 7550
Wire Wire Line
	12400 7550 12400 6950
Wire Wire Line
	12400 6950 12950 6950
Wire Wire Line
	12000 7550 11600 7550
Wire Wire Line
	11600 7550 11600 8500
Wire Wire Line
	11600 8500 9100 8500
Wire Wire Line
	9100 8500 9100 7250
Wire Wire Line
	9100 7250 10050 7250
Wire Wire Line
	10050 7450 9300 7450
Wire Wire Line
	9300 7450 9300 8600
Wire Wire Line
	9300 8600 13850 8600
Wire Wire Line
	13850 8600 13850 7150
Wire Wire Line
	13850 7150 13550 7150
Wire Wire Line
	10550 7450 11400 7450
Wire Wire Line
	11400 7450 11400 8300
Wire Wire Line
	11400 8300 13750 8300
Wire Wire Line
	13750 8300 13750 7350
Wire Wire Line
	13750 7350 13550 7350
Wire Wire Line
	12950 6650 12750 6650
Wire Wire Line
	12750 6650 12750 6850
Wire Wire Line
	12750 6850 12950 6850
Wire Wire Line
	12750 6850 12750 7050
Wire Wire Line
	12750 7050 12950 7050
Connection ~ 12750 6850
Wire Wire Line
	12750 7050 12750 7450
Wire Wire Line
	12750 7450 12950 7450
Connection ~ 12750 7050
NoConn ~ 13550 6750
NoConn ~ 13550 6950
NoConn ~ 13550 7550
NoConn ~ 12950 7250
NoConn ~ 12950 7350
NoConn ~ 12950 7550
Wire Wire Line
	10550 6450 10950 6450
Wire Wire Line
	10950 6450 10950 6800
$Comp
L power:GND #PWR?
U 1 1
P 10950 6800
AR Path="/69A38FBD/69A46A5A" Ref="#PWR?"  Part="1" 
AR Path="/69A46A5A" Ref="#PWR0101"  Part="1" 
F 0 "#PWR0101" H 10950 6550 50  0001 C CNN
F 1 "GND" H 10955 6627 50  0000 C CNN
F 2 "" H 10950 6800 50  0001 C CNN
F 3 "" H 10950 6800 50  0001 C CNN
	1    10950 6800
	1    0    0    -1  
$EndComp
$Comp
L power:GND #PWR?
U 1 1
P 12750 7600
AR Path="/69A38FBD/69A46A60" Ref="#PWR?"  Part="1" 
AR Path="/69A46A60" Ref="#PWR0102"  Part="1" 
F 0 "#PWR0102" H 12750 7350 50  0001 C CNN
F 1 "GND" H 12755 7427 50  0000 C CNN
F 2 "" H 12750 7600 50  0001 C CNN
F 3 "" H 12750 7600 50  0001 C CNN
	1    12750 7600
	1    0    0    -1  
$EndComp
Wire Wire Line
	12750 7600 12750 7450
Connection ~ 12750 7450
$Comp
L 74xx:74LS04 U1
U 4 1
P 5550 3550
F 0 "U1" H 5550 3867 50  0000 C CNN
F 1 "74LS04" H 5550 3776 50  0000 C CNN
F 2 "Package_DIP:DIP-14_W7.62mm_LongPads" H 5550 3550 50  0001 C CNN
F 3 "http://www.ti.com/lit/gpn/sn74LS04" H 5550 3550 50  0001 C CNN
	4    5550 3550
	1    0    0    -1  
$EndComp
$Comp
L 74xx:74LS04 U1
U 5 1
P 5550 4150
F 0 "U1" H 5550 4467 50  0000 C CNN
F 1 "74LS04" H 5550 4376 50  0000 C CNN
F 2 "Package_DIP:DIP-14_W7.62mm_LongPads" H 5550 4150 50  0001 C CNN
F 3 "http://www.ti.com/lit/gpn/sn74LS04" H 5550 4150 50  0001 C CNN
	5    5550 4150
	1    0    0    -1  
$EndComp
Connection ~ 4050 6850
Connection ~ 4050 8050
$Comp
L Connector_Generic:Conn_02x15_Top_Bottom J?
U 1 1
P 7350 7100
AR Path="/69A38FBD/69A469B4" Ref="J?"  Part="1" 
AR Path="/69A469B4" Ref="J4"  Part="1" 
F 0 "J4" H 7400 8017 50  0000 C CNN
F 1 "RP2350B Left" H 7400 7926 50  0000 C CNN
F 2 "MZ-1500:PinHeader_2x15_P2.54mm_Vertical" H 7350 7100 50  0001 C CNN
F 3 "~" H 7350 7100 50  0001 C CNN
	1    7350 7100
	1    0    0    -1  
$EndComp
NoConn ~ 7150 6400
Wire Wire Line
	7650 6400 7850 6400
$Comp
L Device:D D1
U 1 1
P 8000 6400
F 0 "D1" H 8000 6617 50  0000 C CNN
F 1 "1N5819" H 8000 6526 50  0000 C CNN
F 2 "Diode_THT:D_DO-41_SOD81_P10.16mm_Horizontal" H 8000 6400 50  0001 C CNN
F 3 "~" H 8000 6400 50  0001 C CNN
	1    8000 6400
	1    0    0    -1  
$EndComp
$EndSCHEMATC
